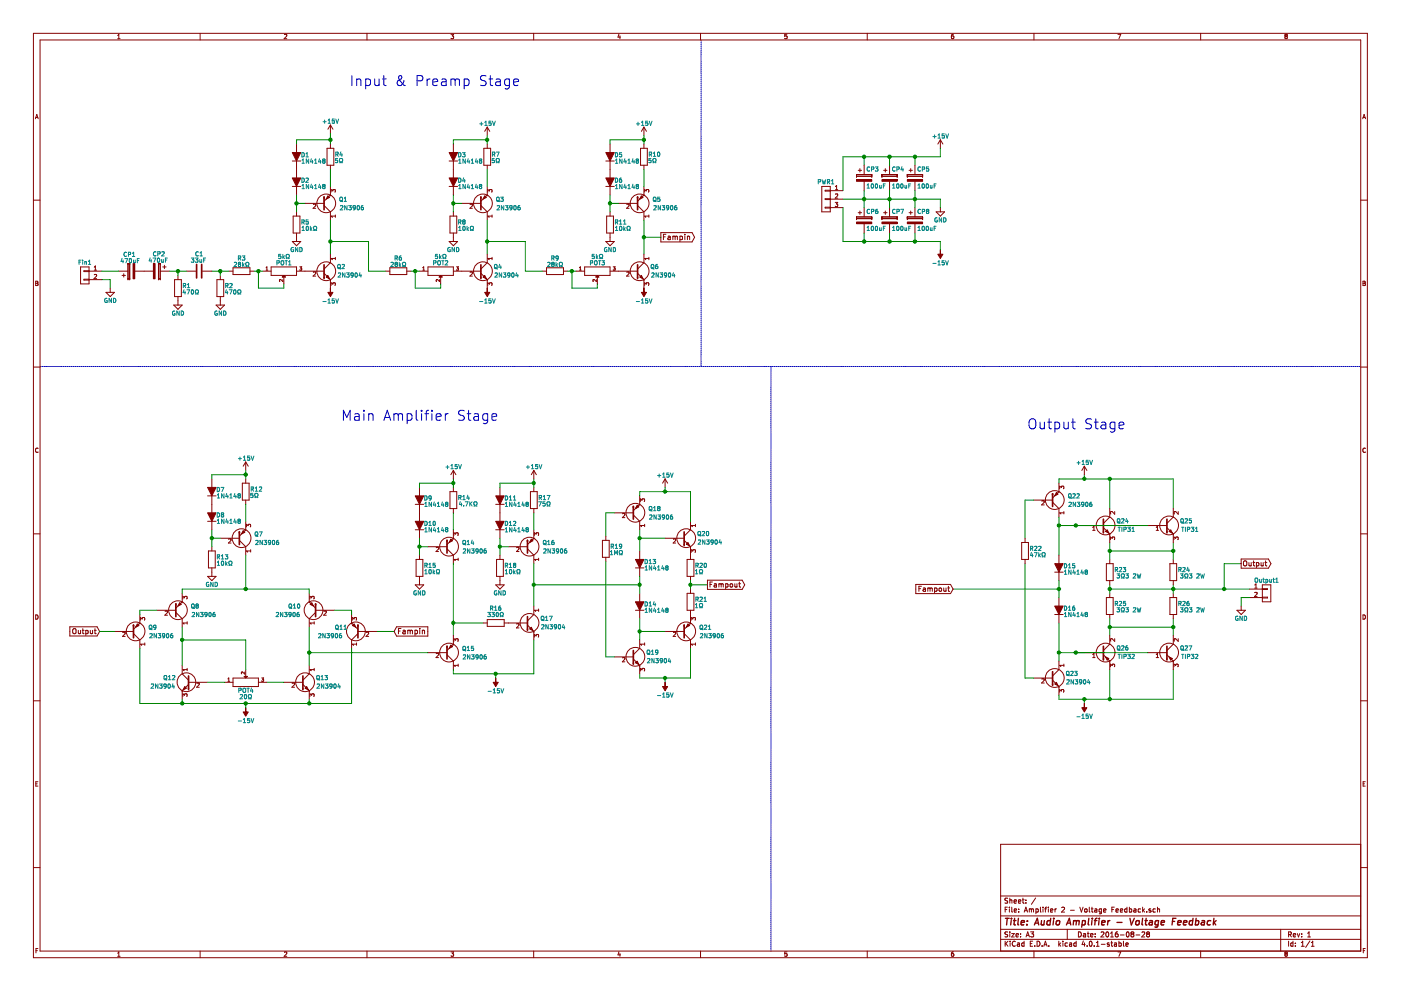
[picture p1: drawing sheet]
EESchema Schematic File Version 2
LIBS:power
LIBS:device
LIBS:transistors
LIBS:conn
LIBS:linear
LIBS:regul
LIBS:74xx
LIBS:cmos4000
LIBS:adc-dac
LIBS:memory
LIBS:xilinx
LIBS:microcontrollers
LIBS:dsp
LIBS:microchip
LIBS:analog_switches
LIBS:motorola
LIBS:texas
LIBS:intel
LIBS:audio
LIBS:interface
LIBS:digital-audio
LIBS:philips
LIBS:display
LIBS:cypress
LIBS:siliconi
LIBS:opto
LIBS:atmel
LIBS:contrib
LIBS:valves
LIBS:Amplifier 2 - Voltage Feedback-cache
EELAYER 25 0
EELAYER END
$Descr A3 16535 11693
encoding utf-8
Sheet 1 1
Title "Audio Amplifier - Voltage Feedback"
Date "2016-08-28"
Rev "1"
Comp ""
Comment1 ""
Comment2 ""
Comment3 ""
Comment4 ""
$EndDescr
$Comp
L CP CP1
U 1 1
P 1550 3200
F 0 "CP1" V 1750 3150 50  0000 L CNN
F 1 "470uF" V 1675 3100 50  0000 L CNN
F 2 "Custom Footprint:Cap_Pol_Radial_D10_P3" H 1588 3050 50  0001 C CNN
F 3 "" H 1550 3200 50  0000 C CNN
	1    1550 3200
	0    -1   -1   0   
$EndComp
$Comp
L CP CP2
U 1 1
P 1850 3200
F 0 "CP2" V 1650 3150 50  0000 L CNN
F 1 "470uF" V 1725 3100 50  0000 L CNN
F 2 "Custom Footprint:Cap_Pol_Radial_D10_P3" H 1888 3050 50  0001 C CNN
F 3 "" H 1850 3200 50  0000 C CNN
	1    1850 3200
	0    1    1    0   
$EndComp
$Comp
L CONN_01X02 Fin1
U 1 1
P 1000 3250
F 0 "Fin1" H 1000 3400 50  0000 C CNN
F 1 "CONN_01X02" V 1100 3250 50  0001 C CNN
F 2 "Custom Footprint:Pin_Header_Straight_1x02" H 1000 3250 50  0001 C CNN
F 3 "" H 1000 3250 50  0000 C CNN
	1    1000 3250
	-1   0    0    -1  
$EndComp
$Comp
L R R1
U 1 1
P 2100 3400
F 0 "R1" H 2200 3425 50  0000 C CNN
F 1 "470Ω" H 2250 3350 50  0000 C CNN
F 2 "Custom Footprint:Resistor-0.25W" V 2030 3400 50  0001 C CNN
F 3 "" H 2100 3400 50  0000 C CNN
	1    2100 3400
	1    0    0    -1  
$EndComp
$Comp
L C C1
U 1 1
P 2350 3200
F 0 "C1" V 2150 3150 50  0000 L CNN
F 1 "33uF" V 2225 3100 50  0000 L CNN
F 2 "Custom Footprint:Cap_Pol_Axial_D13_L26_P14" H 2388 3050 50  0001 C CNN
F 3 "" H 2350 3200 50  0000 C CNN
	1    2350 3200
	0    1    1    0   
$EndComp
Wire Wire Line
	2100 3200 2100 3250
Connection ~ 2100 3200
$Comp
L GND #PWR01
U 1 1
P 2100 3550
F 0 "#PWR01" H 2100 3300 50  0001 C CNN
F 1 "GND" H 2100 3400 50  0000 C CNN
F 2 "" H 2100 3550 50  0000 C CNN
F 3 "" H 2100 3550 50  0000 C CNN
	1    2100 3550
	1    0    0    -1  
$EndComp
$Comp
L R R2
U 1 1
P 2600 3400
F 0 "R2" H 2700 3425 50  0000 C CNN
F 1 "470Ω" H 2750 3350 50  0000 C CNN
F 2 "Custom Footprint:Resistor-0.25W" V 2530 3400 50  0001 C CNN
F 3 "" H 2600 3400 50  0000 C CNN
	1    2600 3400
	1    0    0    -1  
$EndComp
$Comp
L GND #PWR02
U 1 1
P 2600 3550
F 0 "#PWR02" H 2600 3300 50  0001 C CNN
F 1 "GND" H 2600 3400 50  0000 C CNN
F 2 "" H 2600 3550 50  0000 C CNN
F 3 "" H 2600 3550 50  0000 C CNN
	1    2600 3550
	1    0    0    -1  
$EndComp
$Comp
L R R3
U 1 1
P 2850 3200
F 0 "R3" V 2700 3200 50  0000 C CNN
F 1 "28kΩ" V 2775 3200 50  0000 C CNN
F 2 "Custom Footprint:Resistor-0.25W" V 2780 3200 50  0001 C CNN
F 3 "" H 2850 3200 50  0000 C CNN
	1    2850 3200
	0    1    1    0   
$EndComp
Wire Wire Line
	1200 3200 1400 3200
Wire Wire Line
	2500 3200 2700 3200
Wire Wire Line
	2600 3200 2600 3250
Connection ~ 2600 3200
Wire Wire Line
	2000 3200 2200 3200
$Comp
L POT POT1
U 1 1
P 3350 3200
F 0 "POT1" H 3350 3100 50  0000 C CNN
F 1 "5kΩ" H 3350 3025 50  0000 C CNN
F 2 "Custom Footprint:Potentiometer_Bourns_3386" H 3350 3200 50  0001 C CNN
F 3 "" H 3350 3200 50  0000 C CNN
	1    3350 3200
	1    0    0    1   
$EndComp
Wire Wire Line
	3000 3200 3100 3200
Connection ~ 3050 3200
Wire Wire Line
	3050 3200 3050 3400
Wire Wire Line
	3050 3400 3350 3400
Wire Wire Line
	3350 3400 3350 3350
$Comp
L Q_NPN_CBE Q2
U 1 1
P 3800 3200
F 0 "Q2" H 4075 3250 50  0000 R CNN
F 1 "2N3904" H 4275 3150 50  0000 R CNN
F 2 "Custom Footprint:TO-92_Inline_Wide" H 4000 3300 50  0001 C CNN
F 3 "" H 3800 3200 50  0000 C CNN
	1    3800 3200
	1    0    0    -1  
$EndComp
$Comp
L -15V #PWR9
U 1 1
P 3900 3400
F 0 "#PWR9" H 3900 3500 50  0001 C CNN
F 1 "-15V" H 3900 3550 50  0000 C CNN
F 2 "" H 3900 3400 50  0000 C CNN
F 3 "" H 3900 3400 50  0000 C CNN
	1    3900 3400
	-1   0    0    1   
$EndComp
$Comp
L Q_PNP_CBE Q1
U 1 1
P 3800 2400
F 0 "Q1" H 4100 2350 50  0000 R CNN
F 1 "2N3906" H 4300 2450 50  0000 R CNN
F 2 "Custom Footprint:TO-92_Inline_Wide" H 4000 2500 50  0001 C CNN
F 3 "" H 3800 2400 50  0000 C CNN
	1    3800 2400
	1    0    0    1   
$EndComp
$Comp
L R R5
U 1 1
P 3500 2650
F 0 "R5" H 3600 2675 50  0000 C CNN
F 1 "10kΩ" H 3650 2600 50  0000 C CNN
F 2 "Custom Footprint:Resistor-0.25W" V 3430 2650 50  0001 C CNN
F 3 "" H 3500 2650 50  0000 C CNN
	1    3500 2650
	1    0    0    -1  
$EndComp
$Comp
L GND #PWR03
U 1 1
P 3500 2800
F 0 "#PWR03" H 3500 2550 50  0001 C CNN
F 1 "GND" H 3500 2650 50  0000 C CNN
F 2 "" H 3500 2800 50  0000 C CNN
F 3 "" H 3500 2800 50  0000 C CNN
	1    3500 2800
	1    0    0    -1  
$EndComp
Wire Wire Line
	3500 2400 3600 2400
$Comp
L D D2
U 1 1
P 3500 2150
F 0 "D2" V 3525 2050 50  0000 C CNN
F 1 "1N4148" V 3450 1950 50  0000 C CNN
F 2 "Custom Footprint:1N4148" H 3500 2150 50  0001 C CNN
F 3 "" H 3500 2150 50  0000 C CNN
	1    3500 2150
	0    -1   -1   0   
$EndComp
Wire Wire Line
	3500 2300 3500 2500
Connection ~ 3500 2400
$Comp
L D D1
U 1 1
P 3500 1850
F 0 "D1" V 3525 1750 50  0000 C CNN
F 1 "1N4148" V 3450 1650 50  0000 C CNN
F 2 "Custom Footprint:1N4148" H 3500 1850 50  0001 C CNN
F 3 "" H 3500 1850 50  0000 C CNN
	1    3500 1850
	0    -1   -1   0   
$EndComp
$Comp
L R R4
U 1 1
P 3900 1850
F 0 "R4" H 4000 1875 50  0000 C CNN
F 1 "5Ω" H 4000 1800 50  0000 C CNN
F 2 "Custom Footprint:Resistor-0.25W" V 3830 1850 50  0001 C CNN
F 3 "" H 3900 1850 50  0000 C CNN
	1    3900 1850
	1    0    0    -1  
$EndComp
$Comp
L +15V #PWR04
U 1 1
P 3900 1575
F 0 "#PWR04" H 3900 1425 50  0001 C CNN
F 1 "+15V" H 3900 1715 50  0000 C CNN
F 2 "" H 3900 1575 50  0000 C CNN
F 3 "" H 3900 1575 50  0000 C CNN
	1    3900 1575
	1    0    0    -1  
$EndComp
Wire Wire Line
	3900 1575 3900 1700
Wire Wire Line
	3900 1650 3500 1650
Wire Wire Line
	3500 1650 3500 1700
Connection ~ 3900 1650
Wire Wire Line
	3900 2000 3900 2200
Wire Wire Line
	3900 2600 3900 3000
$Comp
L R R6
U 1 1
P 4700 3200
F 0 "R6" V 4550 3200 50  0000 C CNN
F 1 "28kΩ" V 4625 3200 50  0000 C CNN
F 2 "Custom Footprint:Resistor-0.25W" V 4630 3200 50  0001 C CNN
F 3 "" H 4700 3200 50  0000 C CNN
	1    4700 3200
	0    1    1    0   
$EndComp
$Comp
L POT POT2
U 1 1
P 5200 3200
F 0 "POT2" H 5200 3100 50  0000 C CNN
F 1 "5kΩ" H 5200 3025 50  0000 C CNN
F 2 "Custom Footprint:Potentiometer_Bourns_3386" H 5200 3200 50  0001 C CNN
F 3 "" H 5200 3200 50  0000 C CNN
	1    5200 3200
	1    0    0    1   
$EndComp
$Comp
L Q_NPN_CBE Q4
U 1 1
P 5650 3200
F 0 "Q4" H 5925 3250 50  0000 R CNN
F 1 "2N3904" H 6125 3150 50  0000 R CNN
F 2 "Custom Footprint:TO-92_Inline_Wide" H 5850 3300 50  0001 C CNN
F 3 "" H 5650 3200 50  0000 C CNN
	1    5650 3200
	1    0    0    -1  
$EndComp
$Comp
L Q_PNP_CBE Q3
U 1 1
P 5650 2400
F 0 "Q3" H 5950 2350 50  0000 R CNN
F 1 "2N3906" H 6150 2450 50  0000 R CNN
F 2 "Custom Footprint:TO-92_Inline_Wide" H 5850 2500 50  0001 C CNN
F 3 "" H 5650 2400 50  0000 C CNN
	1    5650 2400
	1    0    0    1   
$EndComp
$Comp
L R R8
U 1 1
P 5350 2650
F 0 "R8" H 5450 2675 50  0000 C CNN
F 1 "10kΩ" H 5500 2600 50  0000 C CNN
F 2 "Custom Footprint:Resistor-0.25W" V 5280 2650 50  0001 C CNN
F 3 "" H 5350 2650 50  0000 C CNN
	1    5350 2650
	1    0    0    -1  
$EndComp
$Comp
L GND #PWR05
U 1 1
P 5350 2800
F 0 "#PWR05" H 5350 2550 50  0001 C CNN
F 1 "GND" H 5350 2650 50  0000 C CNN
F 2 "" H 5350 2800 50  0000 C CNN
F 3 "" H 5350 2800 50  0000 C CNN
	1    5350 2800
	1    0    0    -1  
$EndComp
$Comp
L R R7
U 1 1
P 5750 1850
F 0 "R7" H 5850 1875 50  0000 C CNN
F 1 "5Ω" H 5850 1800 50  0000 C CNN
F 2 "Custom Footprint:Resistor-0.25W" V 5680 1850 50  0001 C CNN
F 3 "" H 5750 1850 50  0000 C CNN
	1    5750 1850
	1    0    0    -1  
$EndComp
$Comp
L D D3
U 1 1
P 5350 1850
F 0 "D3" V 5375 1750 50  0000 C CNN
F 1 "1N4148" V 5300 1650 50  0000 C CNN
F 2 "Custom Footprint:1N4148" H 5350 1850 50  0001 C CNN
F 3 "" H 5350 1850 50  0000 C CNN
	1    5350 1850
	0    -1   -1   0   
$EndComp
$Comp
L D D4
U 1 1
P 5350 2150
F 0 "D4" V 5375 2050 50  0000 C CNN
F 1 "1N4148" V 5300 1950 50  0000 C CNN
F 2 "Custom Footprint:1N4148" H 5350 2150 50  0001 C CNN
F 3 "" H 5350 2150 50  0000 C CNN
	1    5350 2150
	0    -1   -1   0   
$EndComp
$Comp
L +15V #PWR06
U 1 1
P 5750 1600
F 0 "#PWR06" H 5750 1450 50  0001 C CNN
F 1 "+15V" H 5750 1740 50  0000 C CNN
F 2 "" H 5750 1600 50  0000 C CNN
F 3 "" H 5750 1600 50  0000 C CNN
	1    5750 1600
	1    0    0    -1  
$EndComp
Wire Wire Line
	5750 1600 5750 1700
Wire Wire Line
	5750 1650 5350 1650
Wire Wire Line
	5350 1650 5350 1700
Connection ~ 5750 1650
Wire Wire Line
	5350 2300 5350 2500
Wire Wire Line
	5350 2400 5450 2400
Connection ~ 5350 2400
Wire Wire Line
	4850 3200 4950 3200
Wire Wire Line
	4900 3200 4900 3400
Wire Wire Line
	4900 3400 5200 3400
Wire Wire Line
	5200 3400 5200 3350
Connection ~ 4900 3200
Wire Wire Line
	4550 3200 4350 3200
Wire Wire Line
	4350 3200 4350 2850
Wire Wire Line
	4350 2850 3900 2850
Connection ~ 3900 2850
$Comp
L -15V #PWR14
U 1 1
P 5750 3400
F 0 "#PWR14" H 5750 3500 50  0001 C CNN
F 1 "-15V" H 5750 3550 50  0000 C CNN
F 2 "" H 5750 3400 50  0000 C CNN
F 3 "" H 5750 3400 50  0000 C CNN
	1    5750 3400
	-1   0    0    1   
$EndComp
Wire Wire Line
	5750 2600 5750 3000
Wire Wire Line
	5750 2200 5750 2000
$Comp
L R R9
U 1 1
P 6550 3200
F 0 "R9" V 6400 3200 50  0000 C CNN
F 1 "28kΩ" V 6475 3200 50  0000 C CNN
F 2 "Custom Footprint:Resistor-0.25W" V 6480 3200 50  0001 C CNN
F 3 "" H 6550 3200 50  0000 C CNN
	1    6550 3200
	0    1    1    0   
$EndComp
$Comp
L POT POT3
U 1 1
P 7050 3200
F 0 "POT3" H 7050 3100 50  0000 C CNN
F 1 "5kΩ" H 7050 3025 50  0000 C CNN
F 2 "Custom Footprint:Potentiometer_Bourns_3386" H 7050 3200 50  0001 C CNN
F 3 "" H 7050 3200 50  0000 C CNN
	1    7050 3200
	1    0    0    1   
$EndComp
$Comp
L Q_NPN_CBE Q6
U 1 1
P 7500 3200
F 0 "Q6" H 7775 3250 50  0000 R CNN
F 1 "2N3904" H 7975 3150 50  0000 R CNN
F 2 "Custom Footprint:TO-92_Inline_Wide" H 7700 3300 50  0001 C CNN
F 3 "" H 7500 3200 50  0000 C CNN
	1    7500 3200
	1    0    0    -1  
$EndComp
$Comp
L Q_PNP_CBE Q5
U 1 1
P 7500 2400
F 0 "Q5" H 7800 2350 50  0000 R CNN
F 1 "2N3906" H 8000 2450 50  0000 R CNN
F 2 "Custom Footprint:TO-92_Inline_Wide" H 7700 2500 50  0001 C CNN
F 3 "" H 7500 2400 50  0000 C CNN
	1    7500 2400
	1    0    0    1   
$EndComp
$Comp
L R R11
U 1 1
P 7200 2650
F 0 "R11" H 7325 2675 50  0000 C CNN
F 1 "10kΩ" H 7350 2600 50  0000 C CNN
F 2 "Custom Footprint:Resistor-0.25W" V 7130 2650 50  0001 C CNN
F 3 "" H 7200 2650 50  0000 C CNN
	1    7200 2650
	1    0    0    -1  
$EndComp
$Comp
L GND #PWR07
U 1 1
P 7200 2800
F 0 "#PWR07" H 7200 2550 50  0001 C CNN
F 1 "GND" H 7200 2650 50  0000 C CNN
F 2 "" H 7200 2800 50  0000 C CNN
F 3 "" H 7200 2800 50  0000 C CNN
	1    7200 2800
	1    0    0    -1  
$EndComp
$Comp
L R R10
U 1 1
P 7600 1850
F 0 "R10" H 7725 1875 50  0000 C CNN
F 1 "5Ω" H 7700 1800 50  0000 C CNN
F 2 "Custom Footprint:Resistor-0.25W" V 7530 1850 50  0001 C CNN
F 3 "" H 7600 1850 50  0000 C CNN
	1    7600 1850
	1    0    0    -1  
$EndComp
$Comp
L D D5
U 1 1
P 7200 1850
F 0 "D5" V 7225 1750 50  0000 C CNN
F 1 "1N4148" V 7150 1650 50  0000 C CNN
F 2 "Custom Footprint:1N4148" H 7200 1850 50  0001 C CNN
F 3 "" H 7200 1850 50  0000 C CNN
	1    7200 1850
	0    -1   -1   0   
$EndComp
$Comp
L D D6
U 1 1
P 7200 2150
F 0 "D6" V 7225 2050 50  0000 C CNN
F 1 "1N4148" V 7150 1950 50  0000 C CNN
F 2 "Custom Footprint:1N4148" H 7200 2150 50  0001 C CNN
F 3 "" H 7200 2150 50  0000 C CNN
	1    7200 2150
	0    -1   -1   0   
$EndComp
$Comp
L +15V #PWR08
U 1 1
P 7600 1600
F 0 "#PWR08" H 7600 1450 50  0001 C CNN
F 1 "+15V" H 7600 1740 50  0000 C CNN
F 2 "" H 7600 1600 50  0000 C CNN
F 3 "" H 7600 1600 50  0000 C CNN
	1    7600 1600
	1    0    0    -1  
$EndComp
Wire Wire Line
	7600 1600 7600 1700
Wire Wire Line
	7600 1650 7200 1650
Wire Wire Line
	7200 1650 7200 1700
Connection ~ 7600 1650
Wire Wire Line
	7200 2300 7200 2500
Wire Wire Line
	7200 2400 7300 2400
Connection ~ 7200 2400
Wire Wire Line
	6700 3200 6800 3200
Wire Wire Line
	6750 3200 6750 3400
Wire Wire Line
	6750 3400 7050 3400
Wire Wire Line
	7050 3400 7050 3350
Connection ~ 6750 3200
$Comp
L -15V #PWR20
U 1 1
P 7600 3400
F 0 "#PWR20" H 7600 3500 50  0001 C CNN
F 1 "-15V" H 7600 3550 50  0000 C CNN
F 2 "" H 7600 3400 50  0000 C CNN
F 3 "" H 7600 3400 50  0000 C CNN
	1    7600 3400
	-1   0    0    1   
$EndComp
Wire Wire Line
	7600 2600 7600 3000
Wire Wire Line
	7600 2200 7600 2000
Wire Wire Line
	6400 3200 6200 3200
Wire Wire Line
	6200 3200 6200 2850
Wire Wire Line
	6200 2850 5750 2850
Connection ~ 5750 2850
Text Notes 4125 1025 0    118  ~ 0
Input & Preamp Stage
Wire Notes Line
	8275 475  8275 4325
Wire Notes Line
	475  4325 16050 4325
Text GLabel 7800 2800 2    63   Output ~ 0
Fampin
Wire Wire Line
	7800 2800 7600 2800
Connection ~ 7600 2800
$Comp
L Q_PNP_CBE Q7
U 1 1
P 2800 6350
F 0 "Q7" H 3100 6300 50  0000 R CNN
F 1 "2N3906" H 3300 6400 50  0000 R CNN
F 2 "Custom Footprint:TO-92_Inline_Wide" H 3000 6450 50  0001 C CNN
F 3 "" H 2800 6350 50  0000 C CNN
	1    2800 6350
	1    0    0    1   
$EndComp
$Comp
L R R13
U 1 1
P 2500 6600
F 0 "R13" H 2625 6625 50  0000 C CNN
F 1 "10kΩ" H 2650 6550 50  0000 C CNN
F 2 "Custom Footprint:Resistor-0.25W" V 2430 6600 50  0001 C CNN
F 3 "" H 2500 6600 50  0000 C CNN
	1    2500 6600
	1    0    0    -1  
$EndComp
$Comp
L GND #PWR09
U 1 1
P 2500 6750
F 0 "#PWR09" H 2500 6500 50  0001 C CNN
F 1 "GND" H 2500 6600 50  0000 C CNN
F 2 "" H 2500 6750 50  0000 C CNN
F 3 "" H 2500 6750 50  0000 C CNN
	1    2500 6750
	1    0    0    -1  
$EndComp
$Comp
L R R12
U 1 1
P 2900 5800
F 0 "R12" H 3025 5825 50  0000 C CNN
F 1 "5Ω" H 3000 5750 50  0000 C CNN
F 2 "Custom Footprint:Resistor-0.25W" V 2830 5800 50  0001 C CNN
F 3 "" H 2900 5800 50  0000 C CNN
	1    2900 5800
	1    0    0    -1  
$EndComp
$Comp
L D D7
U 1 1
P 2500 5800
F 0 "D7" V 2525 5700 50  0000 C CNN
F 1 "1N4148" V 2450 5600 50  0000 C CNN
F 2 "Custom Footprint:1N4148" H 2500 5800 50  0001 C CNN
F 3 "" H 2500 5800 50  0000 C CNN
	1    2500 5800
	0    -1   -1   0   
$EndComp
$Comp
L D D8
U 1 1
P 2500 6100
F 0 "D8" V 2525 6000 50  0000 C CNN
F 1 "1N4148" V 2450 5900 50  0000 C CNN
F 2 "Custom Footprint:1N4148" H 2500 6100 50  0001 C CNN
F 3 "" H 2500 6100 50  0000 C CNN
	1    2500 6100
	0    -1   -1   0   
$EndComp
$Comp
L +15V #PWR010
U 1 1
P 2900 5550
F 0 "#PWR010" H 2900 5400 50  0001 C CNN
F 1 "+15V" H 2900 5690 50  0000 C CNN
F 2 "" H 2900 5550 50  0000 C CNN
F 3 "" H 2900 5550 50  0000 C CNN
	1    2900 5550
	1    0    0    -1  
$EndComp
Wire Wire Line
	2900 5550 2900 5650
Wire Wire Line
	2900 5600 2500 5600
Wire Wire Line
	2500 5600 2500 5650
Connection ~ 2900 5600
Wire Wire Line
	2500 6250 2500 6450
Wire Wire Line
	2500 6350 2600 6350
Connection ~ 2500 6350
Wire Wire Line
	2900 6150 2900 5950
$Comp
L Q_PNP_CBE Q8
U 1 1
P 2050 7200
F 0 "Q8" H 2350 7150 50  0000 R CNN
F 1 "2N3906" H 2550 7250 50  0000 R CNN
F 2 "Custom Footprint:TO-92_Inline_Wide" H 2250 7300 50  0001 C CNN
F 3 "" H 2050 7200 50  0000 C CNN
	1    2050 7200
	1    0    0    1   
$EndComp
$Comp
L Q_PNP_CBE Q10
U 1 1
P 3750 7200
F 0 "Q10" H 4100 7150 50  0000 R CNN
F 1 "2N3906" H 4250 7250 50  0000 R CNN
F 2 "Custom Footprint:TO-92_Inline_Wide" H 3950 7300 50  0001 C CNN
F 3 "" H 3750 7200 50  0000 C CNN
	1    3750 7200
	-1   0    0    1   
$EndComp
Wire Wire Line
	2150 6950 3650 6950
$Comp
L Q_NPN_CBE Q13
U 1 1
P 3550 8050
F 0 "Q13" H 3875 8100 50  0000 R CNN
F 1 "2N3904" H 4025 8000 50  0000 R CNN
F 2 "Custom Footprint:TO-92_Inline_Wide" H 3750 8150 50  0001 C CNN
F 3 "" H 3550 8050 50  0000 C CNN
	1    3550 8050
	1    0    0    -1  
$EndComp
$Comp
L Q_NPN_CBE Q12
U 1 1
P 2250 8050
F 0 "Q12" H 2575 8100 50  0000 R CNN
F 1 "2N3904" H 2725 8000 50  0000 R CNN
F 2 "Custom Footprint:TO-92_Inline_Wide" H 2450 8150 50  0001 C CNN
F 3 "" H 2250 8050 50  0000 C CNN
	1    2250 8050
	-1   0    0    -1  
$EndComp
Wire Wire Line
	3650 6950 3650 7000
Wire Wire Line
	2150 6950 2150 7000
$Comp
L POT POT4
U 1 1
P 2900 8050
F 0 "POT4" H 2900 7950 50  0000 C CNN
F 1 "20Ω" H 2900 7875 50  0000 C CNN
F 2 "Custom Footprint:Potentiometer_Bourns_3386" H 2900 8050 50  0001 C CNN
F 3 "" H 2900 8050 50  0000 C CNN
	1    2900 8050
	1    0    0    -1  
$EndComp
Wire Wire Line
	2650 8050 2450 8050
Wire Wire Line
	2150 7400 2150 7850
Wire Wire Line
	3650 7400 3650 7850
Wire Wire Line
	3350 8050 3150 8050
Wire Wire Line
	2900 7550 2900 7900
Wire Wire Line
	2900 7550 2150 7550
Connection ~ 2150 7550
$Comp
L Q_PNP_CBE Q9
U 1 1
P 1550 7450
F 0 "Q9" H 1850 7400 50  0000 R CNN
F 1 "2N3906" H 2050 7500 50  0000 R CNN
F 2 "Custom Footprint:TO-92_Inline_Wide" H 1750 7550 50  0001 C CNN
F 3 "" H 1550 7450 50  0000 C CNN
	1    1550 7450
	1    0    0    1   
$EndComp
$Comp
L Q_PNP_CBE Q11
U 1 1
P 4250 7450
F 0 "Q11" H 4550 7400 50  0000 R CNN
F 1 "2N3906" H 4750 7500 50  0000 R CNN
F 2 "Custom Footprint:TO-92_Inline_Wide" H 4450 7550 50  0001 C CNN
F 3 "" H 4250 7450 50  0000 C CNN
	1    4250 7450
	-1   0    0    1   
$EndComp
Wire Wire Line
	4150 7200 3950 7200
Wire Wire Line
	4150 7250 4150 7200
Wire Wire Line
	1650 7250 1650 7200
Wire Wire Line
	1650 7200 1850 7200
Wire Wire Line
	2150 8250 2150 8300
Wire Wire Line
	1650 8300 4150 8300
Wire Wire Line
	3650 8300 3650 8250
Wire Wire Line
	1650 7650 1650 8300
Connection ~ 2150 8300
Wire Wire Line
	4150 8300 4150 7650
Connection ~ 3650 8300
$Comp
L -15V #PWR6
U 1 1
P 2900 8350
F 0 "#PWR6" H 2900 8450 50  0001 C CNN
F 1 "-15V" H 2900 8500 50  0000 C CNN
F 2 "" H 2900 8350 50  0000 C CNN
F 3 "" H 2900 8350 50  0000 C CNN
	1    2900 8350
	-1   0    0    1   
$EndComp
Wire Wire Line
	2900 8350 2900 8300
Connection ~ 2900 8300
Text GLabel 4650 7450 2    63   Input ~ 0
Fampin
$Comp
L Q_PNP_CBE Q14
U 1 1
P 5250 6450
F 0 "Q14" H 5600 6400 50  0000 R CNN
F 1 "2N3906" H 5750 6500 50  0000 R CNN
F 2 "Custom Footprint:TO-92_Inline_Wide" H 5450 6550 50  0001 C CNN
F 3 "" H 5250 6450 50  0000 C CNN
	1    5250 6450
	1    0    0    1   
$EndComp
$Comp
L R R15
U 1 1
P 4950 6700
F 0 "R15" H 5075 6725 50  0000 C CNN
F 1 "10kΩ" H 5100 6650 50  0000 C CNN
F 2 "Custom Footprint:Resistor-0.25W" V 4880 6700 50  0001 C CNN
F 3 "" H 4950 6700 50  0000 C CNN
	1    4950 6700
	1    0    0    -1  
$EndComp
$Comp
L GND #PWR011
U 1 1
P 4950 6850
F 0 "#PWR011" H 4950 6600 50  0001 C CNN
F 1 "GND" H 4950 6700 50  0000 C CNN
F 2 "" H 4950 6850 50  0000 C CNN
F 3 "" H 4950 6850 50  0000 C CNN
	1    4950 6850
	1    0    0    -1  
$EndComp
$Comp
L R R14
U 1 1
P 5350 5900
F 0 "R14" H 5475 5925 50  0000 C CNN
F 1 "4.7KΩ" H 5525 5850 50  0000 C CNN
F 2 "Custom Footprint:Resistor-0.25W" V 5280 5900 50  0001 C CNN
F 3 "" H 5350 5900 50  0000 C CNN
	1    5350 5900
	1    0    0    -1  
$EndComp
$Comp
L D D9
U 1 1
P 4950 5900
F 0 "D9" V 4975 5800 50  0000 C CNN
F 1 "1N4148" V 4900 5700 50  0000 C CNN
F 2 "Custom Footprint:1N4148" H 4950 5900 50  0001 C CNN
F 3 "" H 4950 5900 50  0000 C CNN
	1    4950 5900
	0    -1   -1   0   
$EndComp
$Comp
L D D10
U 1 1
P 4950 6200
F 0 "D10" V 4975 6075 50  0000 C CNN
F 1 "1N4148" V 4900 6000 50  0000 C CNN
F 2 "Custom Footprint:1N4148" H 4950 6200 50  0001 C CNN
F 3 "" H 4950 6200 50  0000 C CNN
	1    4950 6200
	0    -1   -1   0   
$EndComp
$Comp
L +15V #PWR012
U 1 1
P 5350 5650
F 0 "#PWR012" H 5350 5500 50  0001 C CNN
F 1 "+15V" H 5350 5790 50  0000 C CNN
F 2 "" H 5350 5650 50  0000 C CNN
F 3 "" H 5350 5650 50  0000 C CNN
	1    5350 5650
	1    0    0    -1  
$EndComp
Wire Wire Line
	5350 5650 5350 5750
Wire Wire Line
	5350 5700 4950 5700
Wire Wire Line
	4950 5700 4950 5750
Connection ~ 5350 5700
Wire Wire Line
	4950 6350 4950 6550
Wire Wire Line
	4950 6450 5050 6450
Connection ~ 4950 6450
Wire Wire Line
	5350 6650 5350 7500
Wire Wire Line
	5350 6250 5350 6050
$Comp
L Q_PNP_CBE Q15
U 1 1
P 5250 7700
F 0 "Q15" H 5600 7650 50  0000 R CNN
F 1 "2N3906" H 5750 7750 50  0000 R CNN
F 2 "Custom Footprint:TO-92_Inline_Wide" H 5450 7800 50  0001 C CNN
F 3 "" H 5250 7700 50  0000 C CNN
	1    5250 7700
	1    0    0    1   
$EndComp
$Comp
L Q_NPN_CBE Q17
U 1 1
P 6200 7350
F 0 "Q17" H 6525 7400 50  0000 R CNN
F 1 "2N3904" H 6675 7300 50  0000 R CNN
F 2 "Custom Footprint:TO-92_Inline_Wide" H 6400 7450 50  0001 C CNN
F 3 "" H 6200 7350 50  0000 C CNN
	1    6200 7350
	1    0    0    -1  
$EndComp
Connection ~ 3650 7700
Wire Wire Line
	5350 7350 5700 7350
Connection ~ 5350 7350
Wire Wire Line
	5350 7900 5350 7950
Wire Wire Line
	5350 7950 6300 7950
Wire Wire Line
	6300 7950 6300 7550
$Comp
L -15V #PWR15
U 1 1
P 5850 8000
F 0 "#PWR15" H 5850 8100 50  0001 C CNN
F 1 "-15V" H 5850 8150 50  0000 C CNN
F 2 "" H 5850 8000 50  0000 C CNN
F 3 "" H 5850 8000 50  0000 C CNN
	1    5850 8000
	-1   0    0    1   
$EndComp
Wire Wire Line
	5850 8000 5850 7950
Connection ~ 5850 7950
$Comp
L R R16
U 1 1
P 5850 7350
F 0 "R16" V 6025 7350 50  0000 C CNN
F 1 "330Ω" V 5950 7350 50  0000 C CNN
F 2 "Custom Footprint:Resistor-0.25W" V 5780 7350 50  0001 C CNN
F 3 "" H 5850 7350 50  0000 C CNN
	1    5850 7350
	0    -1   -1   0   
$EndComp
$Comp
L Q_PNP_CBE Q16
U 1 1
P 6200 6450
F 0 "Q16" H 6550 6400 50  0000 R CNN
F 1 "2N3906" H 6700 6500 50  0000 R CNN
F 2 "Custom Footprint:TO-92_Inline_Wide" H 6400 6550 50  0001 C CNN
F 3 "" H 6200 6450 50  0000 C CNN
	1    6200 6450
	1    0    0    1   
$EndComp
$Comp
L R R18
U 1 1
P 5900 6700
F 0 "R18" H 6025 6725 50  0000 C CNN
F 1 "10kΩ" H 6050 6650 50  0000 C CNN
F 2 "Custom Footprint:Resistor-0.25W" V 5830 6700 50  0001 C CNN
F 3 "" H 5900 6700 50  0000 C CNN
	1    5900 6700
	1    0    0    -1  
$EndComp
$Comp
L GND #PWR013
U 1 1
P 5900 6850
F 0 "#PWR013" H 5900 6600 50  0001 C CNN
F 1 "GND" H 5900 6700 50  0000 C CNN
F 2 "" H 5900 6850 50  0000 C CNN
F 3 "" H 5900 6850 50  0000 C CNN
	1    5900 6850
	1    0    0    -1  
$EndComp
$Comp
L R R17
U 1 1
P 6300 5900
F 0 "R17" H 6425 5925 50  0000 C CNN
F 1 "75Ω" H 6425 5850 50  0000 C CNN
F 2 "Custom Footprint:Resistor-0.25W" V 6230 5900 50  0001 C CNN
F 3 "" H 6300 5900 50  0000 C CNN
	1    6300 5900
	1    0    0    -1  
$EndComp
$Comp
L D D11
U 1 1
P 5900 5900
F 0 "D11" V 5925 5775 50  0000 C CNN
F 1 "1N4148" V 5850 5700 50  0000 C CNN
F 2 "Custom Footprint:1N4148" H 5900 5900 50  0001 C CNN
F 3 "" H 5900 5900 50  0000 C CNN
	1    5900 5900
	0    -1   -1   0   
$EndComp
$Comp
L D D12
U 1 1
P 5900 6200
F 0 "D12" V 5925 6075 50  0000 C CNN
F 1 "1N4148" V 5850 6000 50  0000 C CNN
F 2 "Custom Footprint:1N4148" H 5900 6200 50  0001 C CNN
F 3 "" H 5900 6200 50  0000 C CNN
	1    5900 6200
	0    -1   -1   0   
$EndComp
$Comp
L +15V #PWR014
U 1 1
P 6300 5650
F 0 "#PWR014" H 6300 5500 50  0001 C CNN
F 1 "+15V" H 6300 5790 50  0000 C CNN
F 2 "" H 6300 5650 50  0000 C CNN
F 3 "" H 6300 5650 50  0000 C CNN
	1    6300 5650
	1    0    0    -1  
$EndComp
Wire Wire Line
	6300 5650 6300 5750
Wire Wire Line
	6300 5700 5900 5700
Wire Wire Line
	5900 5700 5900 5750
Connection ~ 6300 5700
Wire Wire Line
	5900 6350 5900 6550
Wire Wire Line
	5900 6450 6000 6450
Connection ~ 5900 6450
Wire Wire Line
	6300 6250 6300 6050
Wire Wire Line
	6300 6650 6300 7150
Wire Wire Line
	5050 7700 3650 7700
Text GLabel 1175 7450 0    60   Input ~ 0
Output
Wire Wire Line
	1175 7450 1350 7450
$Comp
L D D13
U 1 1
P 7550 6650
F 0 "D13" V 7575 6525 50  0000 C CNN
F 1 "1N4148" V 7500 6450 50  0000 C CNN
F 2 "Custom Footprint:1N4148" H 7550 6650 50  0001 C CNN
F 3 "" H 7550 6650 50  0000 C CNN
	1    7550 6650
	0    -1   -1   0   
$EndComp
$Comp
L D D14
U 1 1
P 7550 7150
F 0 "D14" V 7575 7025 50  0000 C CNN
F 1 "1N4148" V 7500 6950 50  0000 C CNN
F 2 "Custom Footprint:1N4148" H 7550 7150 50  0001 C CNN
F 3 "" H 7550 7150 50  0000 C CNN
	1    7550 7150
	0    -1   -1   0   
$EndComp
$Comp
L Q_PNP_CBE Q21
U 1 1
P 8050 7450
F 0 "Q21" H 8400 7400 50  0000 R CNN
F 1 "2N3906" H 8550 7500 50  0000 R CNN
F 2 "Custom Footprint:TO-92_Inline_Wide" H 8250 7550 50  0001 C CNN
F 3 "" H 8050 7450 50  0000 C CNN
	1    8050 7450
	1    0    0    1   
$EndComp
$Comp
L Q_NPN_CBE Q20
U 1 1
P 8050 6350
F 0 "Q20" H 8375 6400 50  0000 R CNN
F 1 "2N3904" H 8525 6300 50  0000 R CNN
F 2 "Custom Footprint:TO-92_Inline_Wide" H 8250 6450 50  0001 C CNN
F 3 "" H 8050 6350 50  0000 C CNN
	1    8050 6350
	1    0    0    -1  
$EndComp
$Comp
L R R20
U 1 1
P 8150 6700
F 0 "R20" H 8275 6725 50  0000 C CNN
F 1 "1Ω" H 8250 6650 50  0000 C CNN
F 2 "Custom Footprint:Resistor-0.25W" V 8080 6700 50  0001 C CNN
F 3 "" H 8150 6700 50  0000 C CNN
	1    8150 6700
	1    0    0    -1  
$EndComp
$Comp
L R R21
U 1 1
P 8150 7100
F 0 "R21" H 8275 7125 50  0000 C CNN
F 1 "1Ω" H 8250 7050 50  0000 C CNN
F 2 "Custom Footprint:Resistor-0.25W" V 8080 7100 50  0001 C CNN
F 3 "" H 8150 7100 50  0000 C CNN
	1    8150 7100
	1    0    0    -1  
$EndComp
$Comp
L Q_NPN_CBE Q19
U 1 1
P 7450 7750
F 0 "Q19" H 7775 7800 50  0000 R CNN
F 1 "2N3904" H 7925 7700 50  0000 R CNN
F 2 "Custom Footprint:TO-92_Inline_Wide" H 7650 7850 50  0001 C CNN
F 3 "" H 7450 7750 50  0000 C CNN
	1    7450 7750
	1    0    0    -1  
$EndComp
$Comp
L Q_PNP_CBE Q18
U 1 1
P 7450 6050
F 0 "Q18" H 7800 6000 50  0000 R CNN
F 1 "2N3906" H 7950 6100 50  0000 R CNN
F 2 "Custom Footprint:TO-92_Inline_Wide" H 7650 6150 50  0001 C CNN
F 3 "" H 7450 6050 50  0000 C CNN
	1    7450 6050
	1    0    0    1   
$EndComp
$Comp
L R R19
U 1 1
P 7150 6475
F 0 "R19" H 7275 6500 50  0000 C CNN
F 1 "1MΩ" H 7275 6425 50  0000 C CNN
F 2 "Custom Footprint:Resistor-0.25W" V 7080 6475 50  0001 C CNN
F 3 "" H 7150 6475 50  0000 C CNN
	1    7150 6475
	1    0    0    -1  
$EndComp
Wire Wire Line
	7550 6250 7550 6500
Wire Wire Line
	7550 6350 7850 6350
Connection ~ 7550 6350
Wire Wire Line
	7550 6800 7550 7000
Wire Wire Line
	7550 7300 7550 7550
Wire Wire Line
	7550 7450 7850 7450
Connection ~ 7550 7450
Wire Wire Line
	8150 6950 8150 6850
Wire Wire Line
	8150 5800 8150 6150
Wire Wire Line
	7550 5800 8150 5800
Wire Wire Line
	7550 5800 7550 5850
Wire Wire Line
	8150 8000 8150 7650
Wire Wire Line
	7550 8000 8150 8000
Wire Wire Line
	7550 8000 7550 7950
Wire Wire Line
	7250 6050 7150 6050
Wire Wire Line
	7150 6050 7150 6325
Wire Wire Line
	7150 6625 7150 7750
Wire Wire Line
	7150 7750 7250 7750
Connection ~ 6300 6900
Connection ~ 7550 6900
Wire Wire Line
	7550 6900 6300 6900
Wire Wire Line
	4450 7450 4650 7450
Text GLabel 8350 6900 2    60   Output ~ 0
Fampout
Wire Wire Line
	8350 6900 8150 6900
Connection ~ 8150 6900
$Comp
L -15V #PWR22
U 1 1
P 7850 8050
F 0 "#PWR22" H 7850 8150 50  0001 C CNN
F 1 "-15V" H 7850 8200 50  0000 C CNN
F 2 "" H 7850 8050 50  0000 C CNN
F 3 "" H 7850 8050 50  0000 C CNN
	1    7850 8050
	-1   0    0    1   
$EndComp
Wire Wire Line
	7850 8050 7850 8000
Connection ~ 7850 8000
$Comp
L +15V #PWR015
U 1 1
P 7850 5750
F 0 "#PWR015" H 7850 5600 50  0001 C CNN
F 1 "+15V" H 7850 5890 50  0000 C CNN
F 2 "" H 7850 5750 50  0000 C CNN
F 3 "" H 7850 5750 50  0000 C CNN
	1    7850 5750
	1    0    0    -1  
$EndComp
Wire Wire Line
	7850 5750 7850 5800
Connection ~ 7850 5800
Text Notes 4025 4975 0    118  ~ 0
Main Amplifier Stage
Wire Notes Line
	9100 4325 9100 11225
$Comp
L GND #PWR016
U 1 1
P 1300 3400
F 0 "#PWR016" H 1300 3150 50  0001 C CNN
F 1 "GND" H 1300 3250 50  0000 C CNN
F 2 "" H 1300 3400 50  0000 C CNN
F 3 "" H 1300 3400 50  0000 C CNN
	1    1300 3400
	1    0    0    -1  
$EndComp
Wire Wire Line
	1300 3400 1300 3300
Wire Wire Line
	1300 3300 1200 3300
$Comp
L D D15
U 1 1
P 12500 6700
F 0 "D15" V 12525 6575 50  0000 C CNN
F 1 "1N4148" V 12450 6500 50  0000 C CNN
F 2 "Custom Footprint:1N4148" H 12500 6700 50  0001 C CNN
F 3 "" H 12500 6700 50  0000 C CNN
	1    12500 6700
	0    -1   -1   0   
$EndComp
$Comp
L D D16
U 1 1
P 12500 7200
F 0 "D16" V 12525 7075 50  0000 C CNN
F 1 "1N4148" V 12450 7000 50  0000 C CNN
F 2 "Custom Footprint:1N4148" H 12500 7200 50  0001 C CNN
F 3 "" H 12500 7200 50  0000 C CNN
	1    12500 7200
	0    -1   -1   0   
$EndComp
$Comp
L R R23
U 1 1
P 13100 6750
F 0 "R23" H 13225 6775 50  0000 C CNN
F 1 "3Ω3 2W" H 13325 6700 50  0000 C CNN
F 2 "Custom Footprint:Resistor-2W" V 13030 6750 50  0001 C CNN
F 3 "" H 13100 6750 50  0000 C CNN
	1    13100 6750
	1    0    0    -1  
$EndComp
$Comp
L R R25
U 1 1
P 13100 7150
F 0 "R25" H 13225 7175 50  0000 C CNN
F 1 "3Ω3 2W" H 13325 7100 50  0000 C CNN
F 2 "Custom Footprint:Resistor-2W" V 13030 7150 50  0001 C CNN
F 3 "" H 13100 7150 50  0000 C CNN
	1    13100 7150
	1    0    0    -1  
$EndComp
$Comp
L Q_NPN_CBE Q23
U 1 1
P 12400 8000
F 0 "Q23" H 12725 8050 50  0000 R CNN
F 1 "2N3904" H 12875 7950 50  0000 R CNN
F 2 "Custom Footprint:TO-92_Inline_Wide" H 12600 8100 50  0001 C CNN
F 3 "" H 12400 8000 50  0000 C CNN
	1    12400 8000
	1    0    0    -1  
$EndComp
$Comp
L Q_PNP_CBE Q22
U 1 1
P 12400 5900
F 0 "Q22" H 12750 5850 50  0000 R CNN
F 1 "2N3906" H 12900 5950 50  0000 R CNN
F 2 "Custom Footprint:TO-92_Inline_Wide" H 12600 6000 50  0001 C CNN
F 3 "" H 12400 5900 50  0000 C CNN
	1    12400 5900
	1    0    0    1   
$EndComp
$Comp
L R R22
U 1 1
P 12100 6500
F 0 "R22" H 12225 6525 50  0000 C CNN
F 1 "47kΩ" H 12250 6450 50  0000 C CNN
F 2 "Custom Footprint:Resistor-0.25W" V 12030 6500 50  0001 C CNN
F 3 "" H 12100 6500 50  0000 C CNN
	1    12100 6500
	1    0    0    -1  
$EndComp
Wire Wire Line
	12500 6100 12500 6550
Connection ~ 12500 6200
Wire Wire Line
	12500 6850 12500 7050
Wire Wire Line
	12500 7350 12500 7800
Connection ~ 12500 7700
Wire Wire Line
	13100 7000 13100 6900
Wire Wire Line
	13100 5650 13100 6000
Wire Wire Line
	12500 5650 13850 5650
Wire Wire Line
	12500 5650 12500 5700
Wire Wire Line
	12500 8250 13850 8250
Wire Wire Line
	12500 8250 12500 8200
Wire Wire Line
	12200 5900 12100 5900
Wire Wire Line
	12100 5900 12100 6350
Wire Wire Line
	12100 6650 12100 8000
Wire Wire Line
	12100 8000 12200 8000
Connection ~ 12500 6950
Wire Wire Line
	12500 6950 11250 6950
Wire Wire Line
	12800 8300 12800 8250
Connection ~ 12800 8250
Wire Wire Line
	12800 5600 12800 5650
Connection ~ 12800 5650
$Comp
L R R24
U 1 1
P 13850 6750
F 0 "R24" H 13975 6775 50  0000 C CNN
F 1 "3Ω3 2W" H 14075 6700 50  0000 C CNN
F 2 "Custom Footprint:Resistor-2W" V 13780 6750 50  0001 C CNN
F 3 "" H 13850 6750 50  0000 C CNN
	1    13850 6750
	1    0    0    -1  
$EndComp
$Comp
L R R26
U 1 1
P 13850 7150
F 0 "R26" H 13975 7175 50  0000 C CNN
F 1 "3Ω3 2W" H 14075 7100 50  0000 C CNN
F 2 "Custom Footprint:Resistor-2W" V 13780 7150 50  0001 C CNN
F 3 "" H 13850 7150 50  0000 C CNN
	1    13850 7150
	1    0    0    -1  
$EndComp
Wire Wire Line
	13850 6400 13850 6600
Wire Wire Line
	13850 6900 13850 7000
Connection ~ 13100 8250
Wire Wire Line
	13100 6600 13100 6400
Wire Wire Line
	13100 6950 14750 6950
Connection ~ 13850 6950
Connection ~ 13100 6950
Wire Wire Line
	13850 6500 13100 6500
Connection ~ 13100 6500
Connection ~ 13850 6500
Wire Wire Line
	13850 5650 13850 6000
Connection ~ 13100 5650
Wire Wire Line
	13100 7400 13850 7400
Connection ~ 13850 7400
Connection ~ 13100 7400
$Comp
L CONN_01X02 Output1
U 1 1
P 14950 7000
F 0 "Output1" H 14950 7150 50  0000 C CNN
F 1 "CONN_01X02" V 15050 7000 50  0001 C CNN
F 2 "Custom Footprint:Pin_Header_Straight_1x02" H 14950 7000 50  0001 C CNN
F 3 "" H 14950 7000 50  0000 C CNN
	1    14950 7000
	1    0    0    -1  
$EndComp
$Comp
L GND #PWR017
U 1 1
P 14650 7150
F 0 "#PWR017" H 14650 6900 50  0001 C CNN
F 1 "GND" H 14650 7000 50  0000 C CNN
F 2 "" H 14650 7150 50  0000 C CNN
F 3 "" H 14650 7150 50  0000 C CNN
	1    14650 7150
	1    0    0    -1  
$EndComp
Wire Wire Line
	14650 7150 14650 7050
Wire Wire Line
	14650 7050 14750 7050
Wire Wire Line
	14650 6650 14450 6650
Wire Wire Line
	14450 6650 14450 6950
Connection ~ 14450 6950
Text GLabel 14650 6650 2    60   Output ~ 0
Output
Text GLabel 11250 6950 0    60   Input ~ 0
Fampout
Text Notes 12125 5075 0    118  ~ 0
Output Stage
$Comp
L -15V #PWR27
U 1 1
P 12800 8300
F 0 "#PWR27" H 12800 8400 50  0001 C CNN
F 1 "-15V" H 12800 8450 50  0000 C CNN
F 2 "" H 12800 8300 50  0000 C CNN
F 3 "" H 12800 8300 50  0000 C CNN
	1    12800 8300
	-1   0    0    1   
$EndComp
$Comp
L +15V #PWR018
U 1 1
P 12800 5600
F 0 "#PWR018" H 12800 5450 50  0001 C CNN
F 1 "+15V" H 12800 5740 50  0000 C CNN
F 2 "" H 12800 5600 50  0000 C CNN
F 3 "" H 12800 5600 50  0000 C CNN
	1    12800 5600
	1    0    0    -1  
$EndComp
$Comp
L Q_NPN_BCE Q24
U 1 1
P 13000 6200
F 0 "Q24" H 13325 6250 50  0000 R CNN
F 1 "TIP31" H 13400 6150 50  0000 R CNN
F 2 "Custom Footprint:TO-220_Neutral123_Vertical" H 13200 6300 50  0001 C CNN
F 3 "" H 13000 6200 50  0000 C CNN
	1    13000 6200
	1    0    0    -1  
$EndComp
$Comp
L Q_NPN_BCE Q25
U 1 1
P 13750 6200
F 0 "Q25" H 14075 6250 50  0000 R CNN
F 1 "TIP31" H 14150 6150 50  0000 R CNN
F 2 "Custom Footprint:TO-220_Neutral123_Vertical" H 13950 6300 50  0001 C CNN
F 3 "" H 13750 6200 50  0000 C CNN
	1    13750 6200
	1    0    0    -1  
$EndComp
$Comp
L Q_PNP_BCE Q26
U 1 1
P 13000 7700
F 0 "Q26" H 13350 7650 50  0000 R CNN
F 1 "TIP32" H 13400 7750 50  0000 R CNN
F 2 "Custom Footprint:TO-220_Neutral123_Vertical" H 13200 7800 50  0001 C CNN
F 3 "" H 13000 7700 50  0000 C CNN
	1    13000 7700
	1    0    0    1   
$EndComp
$Comp
L Q_PNP_BCE Q27
U 1 1
P 13750 7700
F 0 "Q27" H 14100 7650 50  0000 R CNN
F 1 "TIP32" H 14150 7750 50  0000 R CNN
F 2 "Custom Footprint:TO-220_Neutral123_Vertical" H 13950 7800 50  0001 C CNN
F 3 "" H 13750 7700 50  0000 C CNN
	1    13750 7700
	1    0    0    1   
$EndComp
$Comp
L CONN_01X03 PWR1
U 1 1
P 9750 2350
F 0 "PWR1" H 9750 2550 50  0000 C CNN
F 1 "CONN_01X03" V 9850 2350 50  0001 C CNN
F 2 "Custom Footprint:Pin_Header_Straight_1x03" H 9750 2350 50  0001 C CNN
F 3 "" H 9750 2350 50  0000 C CNN
	1    9750 2350
	-1   0    0    -1  
$EndComp
$Comp
L CP CP3
U 1 1
P 10200 2100
F 0 "CP3" H 10225 2200 50  0000 L CNN
F 1 "100uF" H 10225 2000 50  0000 L CNN
F 2 "Custom Footprint:Cap_Pol_Radial_D8_P2" H 10238 1950 50  0001 C CNN
F 3 "" H 10200 2100 50  0000 C CNN
	1    10200 2100
	1    0    0    -1  
$EndComp
$Comp
L CP CP4
U 1 1
P 10500 2100
F 0 "CP4" H 10525 2200 50  0000 L CNN
F 1 "100uF" H 10525 2000 50  0000 L CNN
F 2 "Custom Footprint:Cap_Pol_Radial_D8_P2" H 10538 1950 50  0001 C CNN
F 3 "" H 10500 2100 50  0000 C CNN
	1    10500 2100
	1    0    0    -1  
$EndComp
$Comp
L CP CP5
U 1 1
P 10800 2100
F 0 "CP5" H 10825 2200 50  0000 L CNN
F 1 "100uF" H 10825 2000 50  0000 L CNN
F 2 "Custom Footprint:Cap_Pol_Radial_D8_P2" H 10838 1950 50  0001 C CNN
F 3 "" H 10800 2100 50  0000 C CNN
	1    10800 2100
	1    0    0    -1  
$EndComp
$Comp
L CP CP6
U 1 1
P 10200 2600
F 0 "CP6" H 10225 2700 50  0000 L CNN
F 1 "100uF" H 10225 2500 50  0000 L CNN
F 2 "Custom Footprint:Cap_Pol_Radial_D8_P2" H 10238 2450 50  0001 C CNN
F 3 "" H 10200 2600 50  0000 C CNN
	1    10200 2600
	1    0    0    -1  
$EndComp
$Comp
L CP CP7
U 1 1
P 10500 2600
F 0 "CP7" H 10525 2700 50  0000 L CNN
F 1 "100uF" H 10525 2500 50  0000 L CNN
F 2 "Custom Footprint:Cap_Pol_Radial_D8_P2" H 10538 2450 50  0001 C CNN
F 3 "" H 10500 2600 50  0000 C CNN
	1    10500 2600
	1    0    0    -1  
$EndComp
$Comp
L CP CP8
U 1 1
P 10800 2600
F 0 "CP8" H 10825 2700 50  0000 L CNN
F 1 "100uF" H 10825 2500 50  0000 L CNN
F 2 "Custom Footprint:Cap_Pol_Radial_D8_P2" H 10838 2450 50  0001 C CNN
F 3 "" H 10800 2600 50  0000 C CNN
	1    10800 2600
	1    0    0    -1  
$EndComp
$Comp
L +15V #PWR019
U 1 1
P 11100 1750
F 0 "#PWR019" H 11100 1600 50  0001 C CNN
F 1 "+15V" H 11100 1890 50  0000 C CNN
F 2 "" H 11100 1750 50  0000 C CNN
F 3 "" H 11100 1750 50  0000 C CNN
	1    11100 1750
	1    0    0    -1  
$EndComp
$Comp
L GND #PWR020
U 1 1
P 11100 2450
F 0 "#PWR020" H 11100 2200 50  0001 C CNN
F 1 "GND" H 11100 2300 50  0000 C CNN
F 2 "" H 11100 2450 50  0000 C CNN
F 3 "" H 11100 2450 50  0000 C CNN
	1    11100 2450
	1    0    0    -1  
$EndComp
$Comp
L -15V #PWR25
U 1 1
P 11100 2950
F 0 "#PWR25" H 11100 3050 50  0001 C CNN
F 1 "-15V" H 11100 3100 50  0000 C CNN
F 2 "" H 11100 2950 50  0000 C CNN
F 3 "" H 11100 2950 50  0000 C CNN
	1    11100 2950
	-1   0    0    1   
$EndComp
Wire Wire Line
	9950 2850 11100 2850
Wire Wire Line
	9950 2850 9950 2450
Wire Wire Line
	9950 2250 9950 1850
Wire Wire Line
	9950 1850 11100 1850
Wire Wire Line
	11100 1850 11100 1750
Wire Wire Line
	11100 2450 11100 2350
Wire Wire Line
	11100 2350 9950 2350
Wire Wire Line
	11100 2850 11100 2950
Wire Wire Line
	10800 2750 10800 2850
Connection ~ 10800 2850
Wire Wire Line
	10500 2750 10500 2850
Connection ~ 10500 2850
Wire Wire Line
	10200 2850 10200 2750
Connection ~ 10200 2850
Wire Wire Line
	10200 2250 10200 2450
Connection ~ 10200 2350
Wire Wire Line
	10500 2250 10500 2450
Connection ~ 10500 2350
Wire Wire Line
	10800 2250 10800 2450
Connection ~ 10800 2350
Wire Wire Line
	10800 1950 10800 1850
Connection ~ 10800 1850
Wire Wire Line
	10500 1850 10500 1950
Connection ~ 10500 1850
Wire Wire Line
	10200 1950 10200 1850
Connection ~ 10200 1850
Wire Wire Line
	2900 6550 2900 6950
Connection ~ 2900 6950
Wire Wire Line
	12800 6200 12500 6200
Wire Wire Line
	13550 6200 12700 6200
Connection ~ 12700 6200
Wire Wire Line
	12800 7700 12500 7700
Wire Wire Line
	13550 7700 12700 7700
Connection ~ 12700 7700
Wire Wire Line
	13100 7300 13100 7500
Wire Wire Line
	13850 7300 13850 7500
Wire Wire Line
	13850 8250 13850 7900
Wire Wire Line
	13100 8250 13100 7900
$EndSCHEMATC
